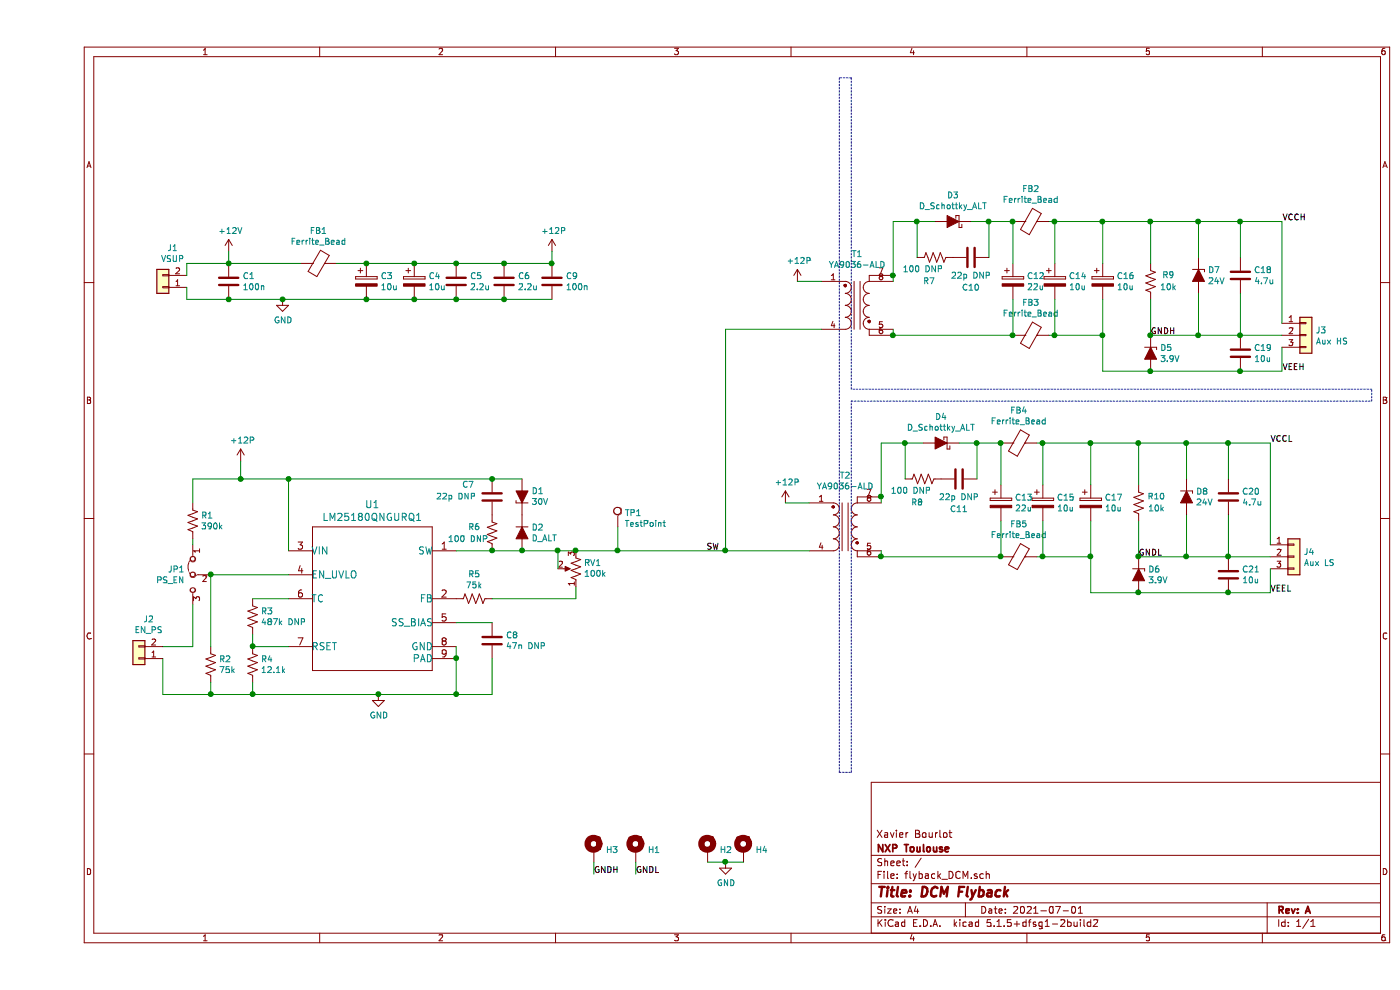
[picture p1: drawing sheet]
EESchema Schematic File Version 4
EELAYER 30 0
EELAYER END
$Descr A4 11693 8268
encoding utf-8
Sheet 1 1
Title "DCM Flyback"
Date "2021-07-01"
Rev "A"
Comp "NXP Toulouse"
Comment1 "Xavier Bourlot"
Comment2 ""
Comment3 ""
Comment4 ""
$EndDescr
$Comp
L power:+12V #PWR01
U 1 1
P 1600 2100
F 0 "#PWR01" H 1600 1950 50  0001 C CNN
F 1 "+12V" H 1615 2273 50  0000 C CNN
F 2 "" H 1600 2100 50  0001 C CNN
F 3 "" H 1600 2100 50  0001 C CNN
	1    1600 2100
	1    0    0    -1  
$EndComp
$Comp
L Device:C C9
U 1 1
P 4300 2350
F 0 "C9" H 4415 2396 50  0000 L CNN
F 1 "100n" H 4415 2305 50  0000 L CNN
F 2 "Capacitor_SMD:C_0805_2012Metric" H 4338 2200 50  0001 C CNN
F 3 "~" H 4300 2350 50  0001 C CNN
	1    4300 2350
	1    0    0    -1  
$EndComp
$Comp
L Device:C C6
U 1 1
P 3900 2350
F 0 "C6" H 4015 2396 50  0000 L CNN
F 1 "2.2u" H 4015 2305 50  0000 L CNN
F 2 "Capacitor_SMD:C_0805_2012Metric" H 3938 2200 50  0001 C CNN
F 3 "~" H 3900 2350 50  0001 C CNN
	1    3900 2350
	1    0    0    -1  
$EndComp
$Comp
L Device:C C5
U 1 1
P 3500 2350
F 0 "C5" H 3615 2396 50  0000 L CNN
F 1 "2.2u" H 3615 2305 50  0000 L CNN
F 2 "Capacitor_SMD:C_0805_2012Metric" H 3538 2200 50  0001 C CNN
F 3 "~" H 3500 2350 50  0001 C CNN
	1    3500 2350
	1    0    0    -1  
$EndComp
$Comp
L Device:CP C4
U 1 1
P 3150 2350
F 0 "C4" H 3268 2396 50  0000 L CNN
F 1 "10u" H 3268 2305 50  0000 L CNN
F 2 "Capacitor_SMD:C_1206_3216Metric" H 3188 2200 50  0001 C CNN
F 3 "~" H 3150 2350 50  0001 C CNN
	1    3150 2350
	1    0    0    -1  
$EndComp
$Comp
L Device:CP C3
U 1 1
P 2750 2350
F 0 "C3" H 2868 2396 50  0000 L CNN
F 1 "10u" H 2868 2305 50  0000 L CNN
F 2 "Capacitor_SMD:C_1206_3216Metric" H 2788 2200 50  0001 C CNN
F 3 "~" H 2750 2350 50  0001 C CNN
	1    2750 2350
	1    0    0    -1  
$EndComp
$Comp
L Device:Ferrite_Bead FB1
U 1 1
P 2350 2200
F 0 "FB1" V 2076 2200 50  0000 C CNN
F 1 "Ferrite_Bead" V 2167 2200 50  0000 C CNN
F 2 "Inductor_SMD:L_1206_3216Metric" V 2280 2200 50  0001 C CNN
F 3 "~" H 2350 2200 50  0001 C CNN
	1    2350 2200
	0    1    1    0   
$EndComp
$Comp
L Device:C C1
U 1 1
P 1600 2350
F 0 "C1" H 1715 2396 50  0000 L CNN
F 1 "100n" H 1715 2305 50  0000 L CNN
F 2 "Capacitor_SMD:C_0805_2012Metric" H 1638 2200 50  0001 C CNN
F 3 "~" H 1600 2350 50  0001 C CNN
	1    1600 2350
	1    0    0    -1  
$EndComp
Wire Wire Line
	2500 2200 2750 2200
Connection ~ 2750 2200
Wire Wire Line
	2750 2200 3150 2200
Connection ~ 3150 2200
Wire Wire Line
	3150 2200 3500 2200
Connection ~ 3500 2200
Wire Wire Line
	3500 2200 3900 2200
Connection ~ 3900 2200
Wire Wire Line
	3900 2200 4300 2200
Wire Wire Line
	4300 2500 3900 2500
Connection ~ 2750 2500
Connection ~ 3150 2500
Wire Wire Line
	3150 2500 2750 2500
Connection ~ 3500 2500
Wire Wire Line
	3500 2500 3150 2500
Connection ~ 3900 2500
Wire Wire Line
	3900 2500 3500 2500
Wire Wire Line
	1600 2100 1600 2200
Connection ~ 1600 2200
$Comp
L power:+12P #PWR04
U 1 1
P 4300 2100
F 0 "#PWR04" H 4300 1950 50  0001 C CNN
F 1 "+12P" H 4315 2273 50  0000 C CNN
F 2 "" H 4300 2100 50  0001 C CNN
F 3 "" H 4300 2100 50  0001 C CNN
	1    4300 2100
	1    0    0    -1  
$EndComp
Wire Wire Line
	4300 2100 4300 2200
Connection ~ 4300 2200
$Comp
L Device:D_Schottky_ALT D3
U 1 1
P 7650 1850
F 0 "D3" H 7650 1634 50  0000 C CNN
F 1 "D_Schottky_ALT" H 7650 1725 50  0000 C CNN
F 2 "Diode_SMD:D_SOD-123" H 7650 1850 50  0001 C CNN
F 3 "~" H 7650 1850 50  0001 C CNN
	1    7650 1850
	-1   0    0    1   
$EndComp
$Comp
L Device:C C10
U 1 1
P 7800 2150
F 0 "C10" V 8050 2150 50  0000 C CNN
F 1 "22p DNP" V 7950 2150 50  0000 C CNN
F 2 "Capacitor_SMD:C_0805_2012Metric" H 7838 2000 50  0001 C CNN
F 3 "~" H 7800 2150 50  0001 C CNN
	1    7800 2150
	0    1    1    0   
$EndComp
Wire Wire Line
	7350 2150 7350 1850
Wire Wire Line
	7350 1850 7500 1850
Wire Wire Line
	7800 1850 7950 1850
Wire Wire Line
	7950 1850 7950 2150
$Comp
L Device:CP C14
U 1 1
P 8500 2350
F 0 "C14" H 8618 2396 50  0000 L CNN
F 1 "10u" H 8618 2305 50  0000 L CNN
F 2 "Capacitor_SMD:C_1206_3216Metric" H 8538 2200 50  0001 C CNN
F 3 "~" H 8500 2350 50  0001 C CNN
	1    8500 2350
	1    0    0    -1  
$EndComp
$Comp
L Device:CP C16
U 1 1
P 8900 2350
F 0 "C16" H 9018 2396 50  0000 L CNN
F 1 "10u" H 9018 2305 50  0000 L CNN
F 2 "Capacitor_SMD:C_1206_3216Metric" H 8938 2200 50  0001 C CNN
F 3 "~" H 8900 2350 50  0001 C CNN
	1    8900 2350
	1    0    0    -1  
$EndComp
Wire Wire Line
	7950 1850 8150 1850
Wire Wire Line
	8500 1850 8500 2200
Connection ~ 7950 1850
Wire Wire Line
	8900 2200 8900 1850
Wire Wire Line
	8900 1850 8500 1850
$Comp
L Device:R_US R7
U 1 1
P 7500 2150
F 0 "R7" V 7300 2200 50  0000 C CNN
F 1 "100 DNP" V 7400 2250 50  0000 C CNN
F 2 "Resistor_SMD:R_0805_2012Metric" V 7540 2140 50  0001 C CNN
F 3 "~" H 7500 2150 50  0001 C CNN
	1    7500 2150
	0    -1   -1   0   
$EndComp
$Comp
L Device:R_US R9
U 1 1
P 9300 2350
F 0 "R9" H 9150 2300 50  0000 C CNN
F 1 "10k" H 9150 2400 50  0000 C CNN
F 2 "Resistor_SMD:R_0805_2012Metric" V 9340 2340 50  0001 C CNN
F 3 "~" H 9300 2350 50  0001 C CNN
	1    9300 2350
	-1   0    0    1   
$EndComp
Wire Wire Line
	9300 2200 9300 1850
Wire Wire Line
	9300 1850 8900 1850
Connection ~ 8900 1850
Wire Wire Line
	9300 2500 9300 2800
Wire Wire Line
	8500 2500 8500 2800
Wire Wire Line
	8500 2800 8900 2800
Wire Wire Line
	8900 2500 8900 2800
$Comp
L Device:CP C12
U 1 1
P 8150 2350
F 0 "C12" H 8268 2396 50  0000 L CNN
F 1 "22u" H 8268 2305 50  0000 L CNN
F 2 "Capacitor_SMD:C_1210_3225Metric" H 8188 2200 50  0001 C CNN
F 3 "~" H 8150 2350 50  0001 C CNN
	1    8150 2350
	1    0    0    -1  
$EndComp
Wire Wire Line
	8150 2200 8150 1850
Wire Wire Line
	8150 2500 8150 2800
$Comp
L Device:D_Zener_ALT D7
U 1 1
P 9700 2300
F 0 "D7" V 9654 2379 50  0000 L CNN
F 1 "24V" V 9745 2379 50  0000 L CNN
F 2 "Diode_SMD:D_SOD-323" H 9700 2300 50  0001 C CNN
F 3 "~" H 9700 2300 50  0001 C CNN
	1    9700 2300
	0    1    1    0   
$EndComp
Wire Wire Line
	9700 2150 9700 1850
Wire Wire Line
	9700 1850 9300 1850
Connection ~ 9300 1850
Wire Wire Line
	9700 2450 9700 2800
Wire Wire Line
	9700 2800 9300 2800
$Comp
L Device:D_Zener_ALT D5
U 1 1
P 9300 2950
F 0 "D5" V 9254 3029 50  0000 L CNN
F 1 "3.9V" V 9345 3029 50  0000 L CNN
F 2 "Diode_SMD:D_SOD-123" H 9300 2950 50  0001 C CNN
F 3 "~" H 9300 2950 50  0001 C CNN
	1    9300 2950
	0    1    1    0   
$EndComp
Connection ~ 9300 2800
Wire Wire Line
	9300 3100 8900 3100
Wire Wire Line
	8900 3100 8900 2800
Connection ~ 8900 2800
$Comp
L Device:C C18
U 1 1
P 10050 2300
F 0 "C18" H 10165 2346 50  0000 L CNN
F 1 "4.7u" H 10165 2255 50  0000 L CNN
F 2 "Capacitor_SMD:C_0805_2012Metric" H 10088 2150 50  0001 C CNN
F 3 "~" H 10050 2300 50  0001 C CNN
	1    10050 2300
	1    0    0    -1  
$EndComp
$Comp
L Device:C C19
U 1 1
P 10050 2950
F 0 "C19" H 10165 2996 50  0000 L CNN
F 1 "10u" H 10165 2905 50  0000 L CNN
F 2 "Capacitor_SMD:C_0805_2012Metric" H 10088 2800 50  0001 C CNN
F 3 "~" H 10050 2950 50  0001 C CNN
	1    10050 2950
	1    0    0    -1  
$EndComp
Wire Wire Line
	10050 3100 9300 3100
Connection ~ 9300 3100
Wire Wire Line
	10050 2800 9700 2800
Connection ~ 9700 2800
Wire Wire Line
	10050 2450 10050 2800
Connection ~ 10050 2800
Wire Wire Line
	10050 2150 10050 1850
Wire Wire Line
	10050 1850 9700 1850
Connection ~ 9700 1850
$Comp
L Connector_Generic:Conn_01x03 J3
U 1 1
P 10600 2800
F 0 "J3" H 10680 2842 50  0000 L CNN
F 1 "Aux HS" H 10680 2751 50  0000 L CNN
F 2 "Connector_PinHeader_2.54mm:PinHeader_1x03_P2.54mm_Vertical" H 10600 2800 50  0001 C CNN
F 3 "~" H 10600 2800 50  0001 C CNN
	1    10600 2800
	1    0    0    -1  
$EndComp
Wire Wire Line
	10400 2800 10050 2800
Wire Wire Line
	10050 3100 10400 3100
Wire Wire Line
	10400 3100 10400 2900
Connection ~ 10050 3100
Wire Wire Line
	10400 2700 10400 1850
Wire Wire Line
	10400 1850 10050 1850
Connection ~ 10050 1850
Text Label 10400 1850 0    50   ~ 0
VCCH
Text Label 10400 3100 0    50   ~ 0
VEEH
Text Label 9300 2800 0    50   ~ 0
GNDH
$Comp
L Device:Ferrite_Bead FB2
U 1 1
P 8300 1850
F 0 "FB2" V 8026 1850 50  0000 C CNN
F 1 "Ferrite_Bead" V 8117 1850 50  0000 C CNN
F 2 "Inductor_SMD:L_0603_1608Metric" V 8230 1850 50  0001 C CNN
F 3 "~" H 8300 1850 50  0001 C CNN
	1    8300 1850
	0    1    1    0   
$EndComp
Connection ~ 8150 1850
Wire Wire Line
	8450 1850 8500 1850
Connection ~ 8500 1850
$Comp
L Device:Ferrite_Bead FB3
U 1 1
P 8300 2800
F 0 "FB3" V 8026 2800 50  0000 C CNN
F 1 "Ferrite_Bead" V 8117 2800 50  0000 C CNN
F 2 "Inductor_SMD:L_0603_1608Metric" V 8230 2800 50  0001 C CNN
F 3 "~" H 8300 2800 50  0001 C CNN
	1    8300 2800
	0    1    1    0   
$EndComp
Connection ~ 8150 2800
Wire Wire Line
	8450 2800 8500 2800
Connection ~ 8500 2800
$Comp
L Connector_Generic:Conn_01x02 J1
U 1 1
P 1050 2400
F 0 "J1" H 968 2075 50  0000 C CNN
F 1 "VSUP" H 968 2166 50  0000 C CNN
F 2 "Connector_PinSocket_2.54mm:PinSocket_1x02_P2.54mm_Vertical" H 1050 2400 50  0001 C CNN
F 3 "~" H 1050 2400 50  0001 C CNN
	1    1050 2400
	-1   0    0    1   
$EndComp
Wire Wire Line
	1250 2400 1250 2500
Wire Wire Line
	1250 2500 1600 2500
Connection ~ 1600 2500
Wire Wire Line
	1600 2200 1250 2200
Wire Wire Line
	1250 2200 1250 2300
$Comp
L _MYLIBRARY:YA9036-ALD T1
U 1 1
P 6850 2550
F 0 "T1" H 6850 2981 50  0000 C CNN
F 1 "YA9036-ALD" H 6850 2890 50  0000 C CNN
F 2 "footprints:YA9036-ALD" H 6850 2550 50  0001 C CNN
F 3 "~" H 6850 2550 50  0001 C CNN
	1    6850 2550
	1    0    0    -1  
$EndComp
Wire Wire Line
	7150 2750 7150 2800
Wire Wire Line
	7150 2800 8150 2800
Connection ~ 7150 2800
Wire Wire Line
	7150 2350 7150 2300
Wire Wire Line
	7150 1850 7350 1850
Connection ~ 7150 2300
Wire Wire Line
	7150 2300 7150 1850
Connection ~ 7350 1850
$Comp
L power:+12P #PWR05
U 1 1
P 6350 2350
F 0 "#PWR05" H 6350 2200 50  0001 C CNN
F 1 "+12P" H 6365 2523 50  0000 C CNN
F 2 "" H 6350 2350 50  0001 C CNN
F 3 "" H 6350 2350 50  0001 C CNN
	1    6350 2350
	1    0    0    -1  
$EndComp
Wire Wire Line
	6350 2350 6550 2350
Wire Wire Line
	1600 2500 2050 2500
Connection ~ 2050 2500
Wire Wire Line
	2050 2500 2750 2500
$Comp
L Mechanical:MountingHole_Pad H1
U 1 1
P 5000 7100
F 0 "H1" H 5100 7103 50  0000 L CNN
F 1 "MountingHole_Pad" H 5100 7058 50  0001 L CNN
F 2 "MountingHole:MountingHole_2.2mm_M2_Pad_Via" H 5000 7100 50  0001 C CNN
F 3 "~" H 5000 7100 50  0001 C CNN
	1    5000 7100
	1    0    0    -1  
$EndComp
$Comp
L Mechanical:MountingHole_Pad H2
U 1 1
P 5600 7100
F 0 "H2" H 5700 7103 50  0000 L CNN
F 1 "MountingHole_Pad" H 5700 7058 50  0001 L CNN
F 2 "MountingHole:MountingHole_2.2mm_M2_Pad_Via" H 5600 7100 50  0001 C CNN
F 3 "~" H 5600 7100 50  0001 C CNN
	1    5600 7100
	1    0    0    -1  
$EndComp
$Comp
L Mechanical:MountingHole_Pad H3
U 1 1
P 4650 7100
F 0 "H3" H 4750 7103 50  0000 L CNN
F 1 "MountingHole_Pad" H 4750 7058 50  0001 L CNN
F 2 "MountingHole:MountingHole_2.2mm_M2_Pad_Via" H 4650 7100 50  0001 C CNN
F 3 "~" H 4650 7100 50  0001 C CNN
	1    4650 7100
	1    0    0    -1  
$EndComp
$Comp
L Mechanical:MountingHole_Pad H4
U 1 1
P 5900 7100
F 0 "H4" H 6000 7103 50  0000 L CNN
F 1 "MountingHole_Pad" H 6000 7058 50  0001 L CNN
F 2 "MountingHole:MountingHole_2.2mm_M2_Pad_Via" H 5900 7100 50  0001 C CNN
F 3 "~" H 5900 7100 50  0001 C CNN
	1    5900 7100
	1    0    0    -1  
$EndComp
Wire Wire Line
	5600 7200 5750 7200
$Comp
L power:GND #PWR07
U 1 1
P 5750 7200
F 0 "#PWR07" H 5750 6950 50  0001 C CNN
F 1 "GND" H 5755 7027 50  0000 C CNN
F 2 "" H 5750 7200 50  0001 C CNN
F 3 "" H 5750 7200 50  0001 C CNN
	1    5750 7200
	1    0    0    -1  
$EndComp
Connection ~ 5750 7200
Wire Wire Line
	5750 7200 5900 7200
Wire Wire Line
	4650 7200 4650 7300
Wire Wire Line
	5000 7200 5000 7300
Text Label 5000 7300 0    50   ~ 0
GNDL
Text Label 4650 7300 0    50   ~ 0
GNDH
$Comp
L power:GND #PWR0101
U 1 1
P 2050 2500
F 0 "#PWR0101" H 2050 2250 50  0001 C CNN
F 1 "GND" H 2055 2327 50  0000 C CNN
F 2 "" H 2050 2500 50  0001 C CNN
F 3 "" H 2050 2500 50  0001 C CNN
	1    2050 2500
	1    0    0    -1  
$EndComp
Wire Wire Line
	1600 2200 2200 2200
Wire Wire Line
	5750 2750 6550 2750
Wire Notes Line
	6700 6450 6800 6450
Wire Notes Line
	6800 3350 11150 3350
Wire Notes Line
	11150 3350 11150 3250
Wire Notes Line
	11150 3250 6800 3250
Wire Notes Line
	6800 3250 6800 650 
Wire Notes Line
	6800 650  6700 650 
Wire Notes Line
	6800 6450 6800 3350
Wire Notes Line
	6700 650  6700 6450
Wire Wire Line
	5750 4600 6450 4600
Connection ~ 5750 4600
Wire Wire Line
	5750 2750 5750 4600
Wire Wire Line
	4850 4600 5750 4600
$Comp
L LM25180-Q1:LM25180QNGURQ1 U1
U 1 1
P 2800 5000
F 0 "U1" H 2800 5788 60  0000 C CNN
F 1 "LM25180QNGURQ1" H 2800 5682 60  0000 C CNN
F 2 "footprints:LM25180QNGURQ1" H 2800 4940 60  0001 C CNN
F 3 "" H 2800 5000 60  0000 C CNN
	1    2800 5000
	1    0    0    -1  
$EndComp
Wire Wire Line
	9200 4950 8800 4950
$Comp
L Device:R_US R6
U 1 1
P 3800 4450
F 0 "R6" H 3650 4500 50  0000 C CNN
F 1 "100 DNP" H 3600 4400 50  0000 C CNN
F 2 "Resistor_SMD:R_0805_2012Metric" V 3840 4440 50  0001 C CNN
F 3 "~" H 3800 4450 50  0001 C CNN
	1    3800 4450
	1    0    0    -1  
$EndComp
$Comp
L Device:R_US R5
U 1 1
P 3650 5000
F 0 "R5" V 3445 5000 50  0000 C CNN
F 1 "75k" V 3536 5000 50  0000 C CNN
F 2 "Resistor_SMD:R_0603_1608Metric" V 3690 4990 50  0001 C CNN
F 3 "~" H 3650 5000 50  0001 C CNN
	1    3650 5000
	0    1    1    0   
$EndComp
Wire Wire Line
	4850 4400 4850 4600
Connection ~ 4850 4600
$Comp
L Connector:TestPoint TP1
U 1 1
P 4850 4400
F 0 "TP1" H 4908 4518 50  0000 L CNN
F 1 "TestPoint" H 4908 4427 50  0000 L CNN
F 2 "TestPoint:TestPoint_Keystone_5010-5014_Multipurpose" H 5050 4400 50  0001 C CNN
F 3 "~" H 5050 4400 50  0001 C CNN
	1    4850 4400
	1    0    0    -1  
$EndComp
Text Label 5700 4600 2    50   ~ 0
SW
Wire Wire Line
	6250 4200 6450 4200
$Comp
L power:+12P #PWR06
U 1 1
P 6250 4200
F 0 "#PWR06" H 6250 4050 50  0001 C CNN
F 1 "+12P" H 6265 4373 50  0000 C CNN
F 2 "" H 6250 4200 50  0001 C CNN
F 3 "" H 6250 4200 50  0001 C CNN
	1    6250 4200
	1    0    0    -1  
$EndComp
Connection ~ 7250 3700
Wire Wire Line
	7050 4150 7050 3700
Connection ~ 7050 4150
Wire Wire Line
	7050 3700 7250 3700
Wire Wire Line
	7050 4200 7050 4150
Connection ~ 7050 4650
Wire Wire Line
	7050 4650 8050 4650
Wire Wire Line
	7050 4600 7050 4650
$Comp
L _MYLIBRARY:YA9036-ALD T2
U 1 1
P 6750 4400
F 0 "T2" H 6750 4831 50  0000 C CNN
F 1 "YA9036-ALD" H 6750 4740 50  0000 C CNN
F 2 "footprints:YA9036-ALD" H 6750 4400 50  0001 C CNN
F 3 "~" H 6750 4400 50  0001 C CNN
	1    6750 4400
	1    0    0    -1  
$EndComp
Connection ~ 8400 4650
Wire Wire Line
	8350 4650 8400 4650
Connection ~ 8050 4650
$Comp
L Device:Ferrite_Bead FB5
U 1 1
P 8200 4650
F 0 "FB5" V 7926 4650 50  0000 C CNN
F 1 "Ferrite_Bead" V 8017 4650 50  0000 C CNN
F 2 "Inductor_SMD:L_0603_1608Metric" V 8130 4650 50  0001 C CNN
F 3 "~" H 8200 4650 50  0001 C CNN
	1    8200 4650
	0    1    1    0   
$EndComp
Connection ~ 8400 3700
Wire Wire Line
	8350 3700 8400 3700
Connection ~ 8050 3700
$Comp
L Device:Ferrite_Bead FB4
U 1 1
P 8200 3700
F 0 "FB4" V 7926 3700 50  0000 C CNN
F 1 "Ferrite_Bead" V 8017 3700 50  0000 C CNN
F 2 "Inductor_SMD:L_0603_1608Metric" V 8130 3700 50  0001 C CNN
F 3 "~" H 8200 3700 50  0001 C CNN
	1    8200 3700
	0    1    1    0   
$EndComp
Text Label 9200 4650 0    50   ~ 0
GNDL
Text Label 10300 4950 0    50   ~ 0
VEEL
Text Label 10300 3700 0    50   ~ 0
VCCL
Connection ~ 9950 3700
Wire Wire Line
	10300 3700 9950 3700
Wire Wire Line
	10300 4550 10300 3700
Connection ~ 9950 4950
Wire Wire Line
	10300 4950 10300 4750
Wire Wire Line
	9950 4950 10300 4950
Wire Wire Line
	10300 4650 9950 4650
$Comp
L Connector_Generic:Conn_01x03 J4
U 1 1
P 10500 4650
F 0 "J4" H 10580 4692 50  0000 L CNN
F 1 "Aux LS" H 10580 4601 50  0000 L CNN
F 2 "Connector_PinHeader_2.54mm:PinHeader_1x03_P2.54mm_Vertical" H 10500 4650 50  0001 C CNN
F 3 "~" H 10500 4650 50  0001 C CNN
	1    10500 4650
	1    0    0    -1  
$EndComp
Connection ~ 9600 3700
Wire Wire Line
	9950 3700 9600 3700
Wire Wire Line
	9950 4000 9950 3700
Connection ~ 9950 4650
Wire Wire Line
	9950 4300 9950 4650
Connection ~ 9600 4650
Wire Wire Line
	9950 4650 9600 4650
Connection ~ 9200 4950
Wire Wire Line
	9950 4950 9200 4950
$Comp
L Device:C C21
U 1 1
P 9950 4800
F 0 "C21" H 10065 4846 50  0000 L CNN
F 1 "10u" H 10065 4755 50  0000 L CNN
F 2 "Capacitor_SMD:C_0805_2012Metric" H 9988 4650 50  0001 C CNN
F 3 "~" H 9950 4800 50  0001 C CNN
	1    9950 4800
	1    0    0    -1  
$EndComp
$Comp
L Device:C C20
U 1 1
P 9950 4150
F 0 "C20" H 10065 4196 50  0000 L CNN
F 1 "4.7u" H 10065 4105 50  0000 L CNN
F 2 "Capacitor_SMD:C_0805_2012Metric" H 9988 4000 50  0001 C CNN
F 3 "~" H 9950 4150 50  0001 C CNN
	1    9950 4150
	1    0    0    -1  
$EndComp
Connection ~ 8800 4650
Wire Wire Line
	8800 4950 8800 4650
Connection ~ 9200 4650
$Comp
L Device:D_Zener_ALT D6
U 1 1
P 9200 4800
F 0 "D6" V 9154 4879 50  0000 L CNN
F 1 "3.9V" V 9245 4879 50  0000 L CNN
F 2 "Diode_SMD:D_SOD-123" H 9200 4800 50  0001 C CNN
F 3 "~" H 9200 4800 50  0001 C CNN
	1    9200 4800
	0    1    1    0   
$EndComp
Wire Wire Line
	9600 4650 9200 4650
Wire Wire Line
	9600 4300 9600 4650
Connection ~ 9200 3700
Wire Wire Line
	9600 3700 9200 3700
Wire Wire Line
	9600 4000 9600 3700
$Comp
L Device:D_Zener_ALT D8
U 1 1
P 9600 4150
F 0 "D8" V 9554 4229 50  0000 L CNN
F 1 "24V" V 9645 4229 50  0000 L CNN
F 2 "Diode_SMD:D_SOD-323" H 9600 4150 50  0001 C CNN
F 3 "~" H 9600 4150 50  0001 C CNN
	1    9600 4150
	0    1    1    0   
$EndComp
Wire Wire Line
	8050 4350 8050 4650
Wire Wire Line
	8050 4050 8050 3700
$Comp
L Device:CP C13
U 1 1
P 8050 4200
F 0 "C13" H 8168 4246 50  0000 L CNN
F 1 "22u" H 8168 4155 50  0000 L CNN
F 2 "Capacitor_SMD:C_1210_3225Metric" H 8088 4050 50  0001 C CNN
F 3 "~" H 8050 4200 50  0001 C CNN
	1    8050 4200
	1    0    0    -1  
$EndComp
Wire Wire Line
	8800 4350 8800 4650
Wire Wire Line
	8400 4650 8800 4650
Wire Wire Line
	8400 4350 8400 4650
Wire Wire Line
	9200 4350 9200 4650
Connection ~ 8800 3700
Wire Wire Line
	9200 3700 8800 3700
Wire Wire Line
	9200 4050 9200 3700
$Comp
L Device:R_US R10
U 1 1
P 9200 4200
F 0 "R10" H 9050 4150 50  0000 C CNN
F 1 "10k" H 9050 4250 50  0000 C CNN
F 2 "Resistor_SMD:R_0805_2012Metric" V 9240 4190 50  0001 C CNN
F 3 "~" H 9200 4200 50  0001 C CNN
	1    9200 4200
	-1   0    0    1   
$EndComp
$Comp
L Device:R_US R8
U 1 1
P 7400 4000
F 0 "R8" V 7200 4050 50  0000 C CNN
F 1 "100 DNP" V 7300 4100 50  0000 C CNN
F 2 "Resistor_SMD:R_0805_2012Metric" V 7440 3990 50  0001 C CNN
F 3 "~" H 7400 4000 50  0001 C CNN
	1    7400 4000
	0    -1   -1   0   
$EndComp
Wire Wire Line
	8800 3700 8400 3700
Wire Wire Line
	8800 4050 8800 3700
Connection ~ 7850 3700
Wire Wire Line
	8400 3700 8400 4050
Wire Wire Line
	7850 3700 8050 3700
$Comp
L Device:CP C17
U 1 1
P 8800 4200
F 0 "C17" H 8918 4246 50  0000 L CNN
F 1 "10u" H 8918 4155 50  0000 L CNN
F 2 "Capacitor_SMD:C_1206_3216Metric" H 8838 4050 50  0001 C CNN
F 3 "~" H 8800 4200 50  0001 C CNN
	1    8800 4200
	1    0    0    -1  
$EndComp
$Comp
L Device:CP C15
U 1 1
P 8400 4200
F 0 "C15" H 8518 4246 50  0000 L CNN
F 1 "10u" H 8518 4155 50  0000 L CNN
F 2 "Capacitor_SMD:C_1206_3216Metric" H 8438 4050 50  0001 C CNN
F 3 "~" H 8400 4200 50  0001 C CNN
	1    8400 4200
	1    0    0    -1  
$EndComp
Wire Wire Line
	7850 3700 7850 4000
Wire Wire Line
	7700 3700 7850 3700
Wire Wire Line
	7250 3700 7400 3700
Wire Wire Line
	7250 4000 7250 3700
$Comp
L Device:C C11
U 1 1
P 7700 4000
F 0 "C11" V 7950 4000 50  0000 C CNN
F 1 "22p DNP" V 7850 4000 50  0000 C CNN
F 2 "Capacitor_SMD:C_0805_2012Metric" H 7738 3850 50  0001 C CNN
F 3 "~" H 7700 4000 50  0001 C CNN
	1    7700 4000
	0    1    1    0   
$EndComp
$Comp
L Device:D_Schottky_ALT D4
U 1 1
P 7550 3700
F 0 "D4" H 7550 3484 50  0000 C CNN
F 1 "D_Schottky_ALT" H 7550 3575 50  0000 C CNN
F 2 "Diode_SMD:D_SOD-123" H 7550 3700 50  0001 C CNN
F 3 "~" H 7550 3700 50  0001 C CNN
	1    7550 3700
	-1   0    0    1   
$EndComp
Wire Wire Line
	3800 4000 2100 4000
Connection ~ 3800 4000
$Comp
L Device:C C7
U 1 1
P 3800 4150
F 0 "C7" H 4000 4050 50  0000 C CNN
F 1 "22p DNP" H 4100 4150 50  0000 C CNN
F 2 "Capacitor_SMD:C_0805_2012Metric" H 3838 4000 50  0001 C CNN
F 3 "~" H 3800 4150 50  0001 C CNN
	1    3800 4150
	-1   0    0    1   
$EndComp
Wire Wire Line
	3800 4600 4050 4600
Connection ~ 3800 4600
Connection ~ 4500 4600
Wire Wire Line
	4500 4600 4850 4600
Wire Wire Line
	4350 4600 4500 4600
Connection ~ 4350 4600
Wire Wire Line
	4350 4750 4350 4600
Connection ~ 2100 4000
Wire Wire Line
	4050 4000 3800 4000
Wire Wire Line
	4050 4600 4350 4600
Connection ~ 4050 4600
$Comp
L Device:D_ALT D2
U 1 1
P 4050 4450
F 0 "D2" V 4004 4529 50  0000 L CNN
F 1 "D_ALT" V 4095 4529 50  0000 L CNN
F 2 "Diode_SMD:D_SOD-123" H 4050 4450 50  0001 C CNN
F 3 "~" H 4050 4450 50  0001 C CNN
	1    4050 4450
	0    1    1    0   
$EndComp
$Comp
L Device:D_Zener_ALT D1
U 1 1
P 4050 4150
F 0 "D1" V 4096 4071 50  0000 R CNN
F 1 "30V" V 4005 4071 50  0000 R CNN
F 2 "Diode_SMD:D_SMA" H 4050 4150 50  0001 C CNN
F 3 "~" H 4050 4150 50  0001 C CNN
	1    4050 4150
	0    -1   -1   0   
$EndComp
$Comp
L power:+12P #PWR02
U 1 1
P 1700 3850
F 0 "#PWR02" H 1700 3700 50  0001 C CNN
F 1 "+12P" H 1715 4023 50  0000 C CNN
F 2 "" H 1700 3850 50  0001 C CNN
F 3 "" H 1700 3850 50  0001 C CNN
	1    1700 3850
	1    0    0    -1  
$EndComp
Wire Wire Line
	1700 4000 2100 4000
Connection ~ 1700 4000
Wire Wire Line
	1700 4000 1700 3850
Connection ~ 3500 5800
Wire Wire Line
	3800 5800 3500 5800
Wire Wire Line
	3800 5500 3800 5800
Wire Wire Line
	3500 5200 3800 5200
$Comp
L Device:C C8
U 1 1
P 3800 5350
F 0 "C8" H 3915 5396 50  0000 L CNN
F 1 "47n DNP" H 3915 5305 50  0000 L CNN
F 2 "Capacitor_SMD:C_0805_2012Metric" H 3838 5200 50  0001 C CNN
F 3 "~" H 3800 5350 50  0001 C CNN
	1    3800 5350
	1    0    0    -1  
$EndComp
Wire Wire Line
	1300 5400 1300 5050
Wire Wire Line
	1050 5400 1300 5400
Connection ~ 1450 5800
Wire Wire Line
	1050 5800 1450 5800
Wire Wire Line
	1050 5500 1050 5800
$Comp
L Connector_Generic:Conn_01x02 J2
U 1 1
P 850 5500
F 0 "J2" H 768 5175 50  0000 C CNN
F 1 "EN_PS" H 768 5266 50  0000 C CNN
F 2 "Connector_PinSocket_2.54mm:PinSocket_1x02_P2.54mm_Vertical" H 850 5500 50  0001 C CNN
F 3 "~" H 850 5500 50  0001 C CNN
	1    850  5500
	-1   0    0    1   
$EndComp
Wire Wire Line
	4500 5000 4500 4900
Wire Wire Line
	3800 5000 4500 5000
Wire Wire Line
	3500 4600 3800 4600
Connection ~ 3500 5500
Wire Wire Line
	3500 5400 3500 5500
Wire Wire Line
	3500 5500 3500 5800
Wire Wire Line
	2850 5800 3500 5800
Connection ~ 2850 5800
$Comp
L power:GND #PWR03
U 1 1
P 2850 5800
F 0 "#PWR03" H 2850 5550 50  0001 C CNN
F 1 "GND" H 2855 5627 50  0000 C CNN
F 2 "" H 2850 5800 50  0001 C CNN
F 3 "" H 2850 5800 50  0001 C CNN
	1    2850 5800
	1    0    0    -1  
$EndComp
Connection ~ 1800 5800
Wire Wire Line
	1800 5800 2850 5800
Wire Wire Line
	1800 5800 1800 5700
Wire Wire Line
	1450 5800 1800 5800
Wire Wire Line
	1450 5700 1450 5800
Connection ~ 1450 4800
Wire Wire Line
	1450 5400 1450 4800
Wire Wire Line
	2100 4000 2100 4600
Wire Wire Line
	1300 4000 1700 4000
Wire Wire Line
	1300 4200 1300 4000
Wire Wire Line
	1450 4800 2100 4800
Wire Wire Line
	1300 4500 1300 4550
$Comp
L Jumper:Jumper_3_Bridged12 JP1
U 1 1
P 1300 4800
F 0 "JP1" V 1254 4867 50  0000 L CNN
F 1 "PS_EN" V 1345 4867 50  0000 L CNN
F 2 "Jumper:SolderJumper-3_P1.3mm_Bridged12_RoundedPad1.0x1.5mm" H 1300 4800 50  0001 C CNN
F 3 "~" H 1300 4800 50  0001 C CNN
	1    1300 4800
	0    -1   1    0   
$EndComp
$Comp
L Device:R_US R1
U 1 1
P 1300 4350
F 0 "R1" H 1368 4396 50  0000 L CNN
F 1 "390k" H 1368 4305 50  0000 L CNN
F 2 "Resistor_SMD:R_0603_1608Metric" V 1340 4340 50  0001 C CNN
F 3 "~" H 1300 4350 50  0001 C CNN
	1    1300 4350
	1    0    0    -1  
$EndComp
$Comp
L Device:R_US R2
U 1 1
P 1450 5550
F 0 "R2" H 1518 5596 50  0000 L CNN
F 1 "75k" H 1518 5505 50  0000 L CNN
F 2 "Resistor_SMD:R_0603_1608Metric" V 1490 5540 50  0001 C CNN
F 3 "~" H 1450 5550 50  0001 C CNN
	1    1450 5550
	1    0    0    -1  
$EndComp
Connection ~ 1800 5400
Wire Wire Line
	1800 5400 1800 5300
Wire Wire Line
	1800 5400 2100 5400
Wire Wire Line
	1800 5000 2100 5000
$Comp
L Device:R_US R3
U 1 1
P 1800 5150
F 0 "R3" H 1868 5196 50  0000 L CNN
F 1 "487k DNP" H 1868 5105 50  0000 L CNN
F 2 "Resistor_SMD:R_0603_1608Metric" V 1840 5140 50  0001 C CNN
F 3 "~" H 1800 5150 50  0001 C CNN
	1    1800 5150
	1    0    0    -1  
$EndComp
$Comp
L Device:R_POT_US RV1
U 1 1
P 4500 4750
F 0 "RV1" H 4432 4704 50  0000 R CNN
F 1 "100k" H 4432 4795 50  0000 R CNN
F 2 "Potentiometer_SMD:Potentiometer_Bourns_3224W_Vertical" H 4500 4750 50  0001 C CNN
F 3 "~" H 4500 4750 50  0001 C CNN
	1    4500 4750
	-1   0    0    1   
$EndComp
$Comp
L Device:R_US R4
U 1 1
P 1800 5550
F 0 "R4" H 1868 5596 50  0000 L CNN
F 1 "12.1k" H 1868 5505 50  0000 L CNN
F 2 "Resistor_SMD:R_0603_1608Metric" V 1840 5540 50  0001 C CNN
F 3 "~" H 1800 5550 50  0001 C CNN
	1    1800 5550
	1    0    0    -1  
$EndComp
$EndSCHEMATC
